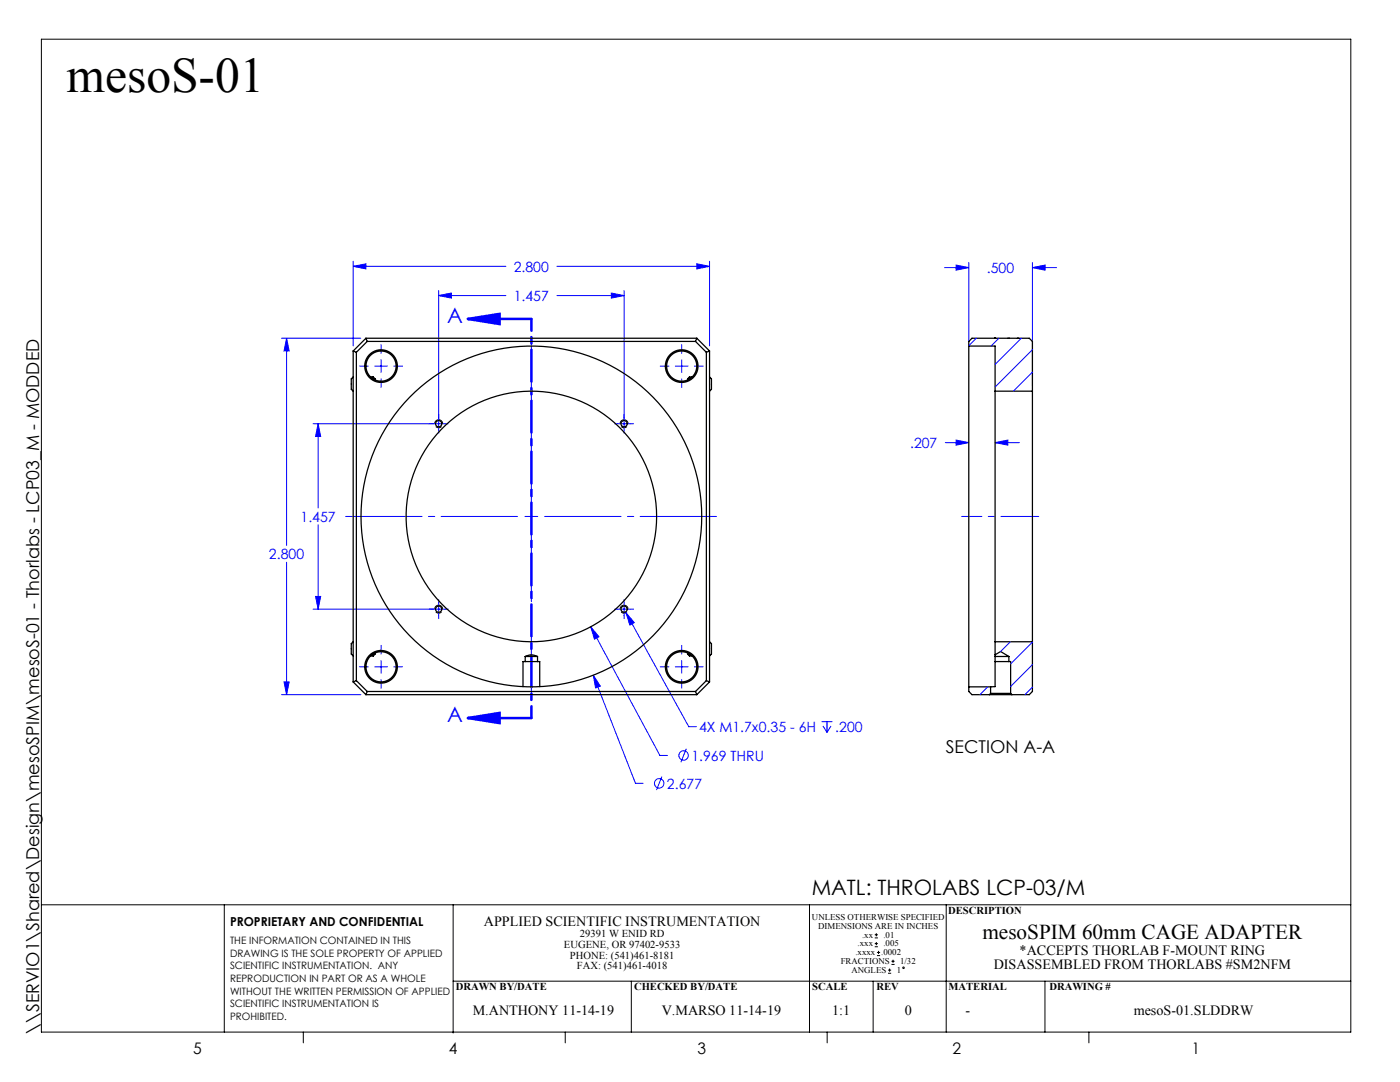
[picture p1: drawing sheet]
<svg xmlns="http://www.w3.org/2000/svg" width="279mm" height="216mm" viewBox="0 0 279 216" stroke-linecap="round" stroke-linejoin="round" font-family="sans-serif">
<g fill="none" stroke="#00f" stroke-width=".2">
<path d="M70.5 53.1l2.5-.5v1.1zM70.5 52.1v16.9M70.5 53.1h30.5M87.5 59l2.6-.5v1zM87.5 58v27.8M87.5 59h13.5M111.1 59h13.4M111.1 53.1h30.5M122 58.5l2.5 .5-2.5 .5zM124.5 58v27.8M139.1 52.6l2.5 .5-2.5 .6zM141.6 52.1v16.9"/>
<path d="M188.5 53.4h4.8M190.8 52.9l2.5 .5-2.5 .5zM193.3 52.4v15.6M206 53.4l2.6-.5v1zM206 52.4v24.6M206 53.4h4.9M56.2 67.5h15.8M57.2 67.5l.5 2.5h-1zM57.2 67.5v41.3M74.8 73.1h2.5M76 71.8v2.5M134.8 73.1h2.5"/>
<path d="M136 71.8v2.5M63.5 84.6l.5 2.5h-1zM63.5 84.6v16.8M88.8 84.6h-26.3M123.3 84.6h2.5M188.7 88.3h4.6M190.8 87.8l2.5 .5-2.5 .5zM198.6 88.3l2.5-.5v1zM198.6 88.3h4.8M57.2 112.2v26.4M63 119h1l-.5 2.6zM63.5 104.7v16.9"/>
<path d="M104.8 103.1h2.5M106 101.8v2.5M56.2 138.6h15.8M56.7 136.1h1l-.5 2.5zM74.8 133.1h2.5M76 131.8v2.5M87.5 120.3v2.5M88.8 121.6h-26.3M117.9 125.1l1.6 2-.9 .4zM117.9 125.1l13.8 25.6h1.5M118.4 134.7l1.4 2.2-.9 .4zM118.4 134.7l8.4 21.6h1.6"/>
<path d="M123.3 121.6h2.5M124.5 120.3v2.5M124.9 122.3l12.6 22.7h1.5M124.9 122.3l1.7 1.9-.9 .5zM134.8 133.1h2.5M136 131.8v2.5M132.1 155l-1.1 2.7M137 149.4l-1.1 2.7M164 144h2.1M164.2 144.9l.8 1.3M165 144v2.2M165.9 144.9l-.9 1.3"/>
<circle cx="131.6" cy="156.3" r=".94"/>
<circle cx="136.4" cy="150.7" r=".94"/>
</g>
<g fill="none" stroke="#000" stroke-width=".2">
<path d="M8.3 7.8h261.3v198.1h-261.3zM8.3 180.5h261.3M44.8 180.5v25.4M90.4 180.5v25.6M126 195.8v10.1M161.6 180.5v25.4M174.3 195.8v10.1M174.6 187.1h.6M174.6 186.5h.6M174.6 188.9h.6M174.6 188.3h.6M174.9 186.2v.6"/>
<path d="M174.9 188v.6M175 190.7h.6M175 190h.6M175.3 189.7v.7M177.2 194.2h.6M177.2 193.6h.6M177.5 193.3v.6M177.9 192.4h.6M177.9 191.8h.6M178.2 191.5v.6M188.8 180.5v25.4M208.5 195.8v10.1"/>
<path d="M269.6 195.8h-179.2M60.5 205.9v2.2M112.8 205.9v2.2M165.1 205.9v2.2M217.3 205.9v2.2"/>
<circle cx="180.3" cy="193.1" r=".16"/>
</g>
<path d="M93.4 63.6h12.7M93.4 63.6l6.3-1v2.1zM93.4 143.3h12.7M93.4 143.3l6.3-1v2z" fill="none" stroke="#00f" stroke-width=".5"/>
<path d="M87.5 83.8a.8 .8 0 0 1 .8 1.1 .8 .8 0 0 1-1.4 .1 .8 .8 0 0 1 .5-1.2h.1M124.5 83.8a.8 .8 0 0 1 .8 1.1 .8 .8 0 0 1-1.4 .1 .8 .8 0 0 1 .5-1.2h.1M87.5 120.8a.8 .8 0 0 1 .8 1.1 .8 .8 0 0 1-1.4 .1 .8 .8 0 0 1 .5-1.2h.1M124.5 120.8a.8 .8 0 0 1 .8 1.1 .8 .8 0 0 1-1.4 .1 .8 .8 0 0 1 .5-1.2h.1" fill="none" stroke="#000" stroke-width=".2" stroke-dasharray="1.3 .6" stroke-linecap="butt"/>
<path d="M207.3 103.1h-15.4" fill="none" stroke="#00f" stroke-width=".2" stroke-dasharray="15.2 1.3 1.3 1.3" stroke-dashoffset="7.7"/>
<path d="M106.1 63.6v79.7" fill="none" stroke="#00f" stroke-width=".5" stroke-dasharray="6.3 1.3 1.3 1.3" stroke-dashoffset="4"/>
<path d="M106 100.5v-32.7M106 105.6v32.7" fill="none" stroke="#00f" stroke-width=".2" stroke-dasharray="15.2 1.3 1.3 1.3" stroke-dashoffset=".8"/>
<path d="M103.5 103.1h-34.7" fill="none" stroke="#00f" stroke-width=".2" stroke-dasharray="15.2 1.3 1.3 1.3" stroke-dashoffset="-.2"/>
<path d="M108.6 103.1h34.5" fill="none" stroke="#00f" stroke-width=".2" stroke-dasharray="15.2 1.3 1.3 1.3" stroke-dashoffset="-.1"/>
<g fill="none" stroke="#00f" stroke-width=".2" stroke-dasharray="15.2 1.3 1.3 1.3">
<path d="M73.5 73.1h-1.7M76 70.5v-1.7M76 75.6v1.7M78.6 73.1h1.7M133.5 73.1h-1.7M136 70.5v-1.7M136 75.6v1.7M138.6 73.1h1.7M86.3 84.6h-.6M87.5 83.3v-.6M87.5 85.8v.6M88.8 84.6h.6"/>
<path d="M123.3 84.6h-.6M124.5 83.3v-.6M124.5 85.8v.6M125.8 84.6h.6M73.5 133.1h-1.7M76 130.5v-1.7M76 135.6v1.7M78.6 133.1h1.7M86.3 121.6h-.6M87.5 120.3v-.6M87.5 122.8v.6M88.8 121.6h.6"/>
<path d="M123.3 121.6h-.6M124.5 120.3v-.6M124.5 122.8v.6M125.8 121.6h.6M133.5 133.1h-1.7M136 130.5v-1.7M136 135.6v1.7M138.6 133.1h1.7"/>
</g>
<g fill="#00f">
<path d="M124.9 122.3l1.7 1.9-.9 .5z"/>
<path d="M93.4 63.6l6.3-1v2.1zM93.4 143.3l6.3-1v2z"/>
<path d="M87.5 59l2.6-.5v1zM122 58.5l2.5 .5-2.5 .5zM118.4 134.7l.5 2.6 .9-.4zM117.9 125.1l.7 2.4 .9-.4zM63.5 84.6l.5 2.5h-1zM63 119h1l-.5 2.6zM70.5 53.1l2.5-.5v1.1zM139.1 52.6l2.5 .5-2.5 .6zM56.7 136.1h1l-.5 2.5zM57.2 67.5l.5 2.5h-1zM206 53.4l2.6-.5v1zM190.8 52.9l2.5 .5-2.5 .5zM198.6 88.3l2.5-.5v1zM190.8 87.8l2.5 .5-2.5 .5z"/>
</g>
<g fill="none" stroke="#000" stroke-width=".25">
<path d="M70.5 75.2l-.4 .4v2.1l.4 .4M70.5 70v66.1M70.5 70l.6 .3M71.1 70.3v65.5M73 67.5h66.1M73 67.5l.3 .6M73 67.5l-2.5 2.5M73.3 68.1h65.5M73.3 68.1l-2.2 2.2M74 75.2h.5M74.5 75.2v.4M74.5 75.2l.4 .4v.2"/>
<path d="M137.6 75.2v.4M137.6 75.2l-.4 .4v.2M137.6 75.2h.5M138.8 68.1l2.2 2.2M139.1 67.5l-.3 .6M139.1 67.5l2.5 2.5M141 70.3v65.5M141.6 75.2l.4 .4v2.1l-.4 .4M141.6 70l-.6 .3M141.6 70v66.1M193.3 69.1v68M193.3 69.1v-1l.7-.6h11.4l.6 .6v10"/>
<path d="M193.3 69.1h5.3v9M198.5 67.5h.1M198.6 67.5h.1M198.6 78.1v50M198.6 78.1h7.4M198.7 67.5h.1M201.2 67.5h.1M201.4 67.5h.1M203.1 67.5h.1M203.3 67.5h.1M206 78.1v50M70.5 128l-.4 .4v2.1l.4 .4"/>
<path d="M70.5 136.1l2.5 2.5M71.1 135.8l-.6 .3M71.1 135.8l2.2 2.2M73 138.6h66.1M73.3 138l-.3 .6M73.3 138h65.5M74 130.9h.5M74.5 130.5v.4M74.9 130.3v.2l-.4 .4M104.8 131a2.45 2.45 0 0 1 2.5 0M104.8 131h2.5M104.8 132h2.5"/>
<path d="M104.8 132h-.4v5M104.8 131v1M107.3 132h.4v5M107.3 131v1M137.2 130.3v.2l.4 .4M137.6 130.5v.4M137.6 130.9h.5M138.8 138l.3 .6M141 135.8l.6 .3M141 135.8l-2.2 2.2M141.6 128l.4 .4v2.1l-.4 .4M141.6 136.1l-2.5 2.5"/>
<path d="M193.3 137.1v.9l.7 .6h3.4M193.3 137.1h4.4M197.4 138.6h4.5M197.7 138.4h4M197.7 138.4l-.3 .2M197.7 137.1v1.3M198.6 130.7l1.1-.7 1.6 1M198.6 131v6l-.9 .1M198.6 131h2.7M198.6 132h2.7M198.6 130.7v.3M198.6 128.1v2.6"/>
<path d="M198.6 128.1h7.4M201.3 132h.4v6.4M201.3 131v1M201.7 138.4l.2 .2M206 128.1v9.9l-.6 .6h-3.5"/>
<circle cx="76" cy="73.1" r="3.3"/>
<circle cx="76" cy="73.1" r="3"/>
<circle cx="136" cy="73.1" r="3.3"/>
<circle cx="136" cy="73.1" r="3"/>
<circle cx="87.5" cy="84.6" r=".63"/>
<circle cx="124.5" cy="84.6" r=".63"/>
<circle cx="106" cy="103.1" r="25"/>
<circle cx="106" cy="103.1" r="34"/>
<circle cx="76" cy="133.1" r="3.3"/>
<circle cx="76" cy="133.1" r="3"/>
<circle cx="87.5" cy="121.6" r=".63"/>
<circle cx="124.5" cy="121.6" r=".63"/>
<circle cx="136" cy="133.1" r="3"/>
<circle cx="136" cy="133.1" r="3.3"/>
</g>
<path d="M194.8 67.5l-1.5 1.5M199.3 67.5l-1.5 1.6M203.8 67.5l-5.2 5.2M206 69.8l-7.4 7.4M206 74.3l-3.8 3.8M197.1 137.1l-1.5 1.5M201.6 128.1l-1.9 1.9M206 128.1l-4.3 4.4M206 132.6l-4.3 4.4M206 137.1l-1.5 1.5" fill="none" stroke="#00f" stroke-width=".2"/>
<text font-size="9.9" x="13.3" y="18.4">mesoS-01</text>
<g font-size="4.2" fill="#00f">
<text x="89.3" y="64.4">A</text>
<text x="89.3" y="144">A</text>
</g>
<g font-size="4.2">
<text x="162" y="178.6">MATL: THROLABS LCP-03/M</text>
<text x="196.1" y="187.4">mesoSPIM 60mm CAGE ADAPTER</text>
</g>
<g font-size="3.5">
<text x="188.8" y="150.3">SECTION A-A</text>
<text x="7.8" y="206.3" transform="rotate(-90 7.8 206.3)">\\SERVIO1\Shared\Design\mesoSPIM\mesoS-01 - Thorlabs - LCP03_M - MODDED</text>
</g>
<g font-size="3.2">
<text x="38.5" y="210.3">5</text>
<text x="89.6" y="210.3">4</text>
<text x="139.2" y="210.3">3</text>
<text x="190.1" y="210.3">2</text>
<text x="237.9" y="210.3">1</text>
</g>
<g font-size="2.8" fill="#00f">
<text x="102.5" y="54.2">2.800</text>
<text x="197" y="54.5">.500</text>
<text x="102.5" y="60">1.457</text>
<text x="181.6" y="89.4">.207</text>
<text x="60" y="104.1">1.457</text>
<text x="53.7" y="111.6">2.800</text>
<text x="139.5" y="146.1">4X M1.7x0.35 - 6H</text>
<text x="166.7" y="146.1">.200</text>
<text x="138" y="151.8">1.969 THRU</text>
<text x="133.1" y="157.4">2.677</text>
</g>
<g font-size="2.8">
<text x="96.6" y="184.7">APPLIED SCIENTIFIC INSTRUMENTATION</text>
<text x="203.5" y="190.5">*ACCEPTS THORLAB F-MOUNT RING</text>
<text x="198.3" y="193.4">DISASSEMBLED FROM THORLABS #SM2NFM</text>
<text x="94.3" y="202.5">M.ANTHONY 11-14-19</text>
<text x="132.1" y="202.5">V.MARSO 11-14-19</text>
<text x="166.1" y="202.5">1:1</text>
<text x="180.6" y="202.5">0</text>
<text x="192.7" y="202.5">-</text>
<text x="226.3" y="202.5">mesoS-01.SLDDRW</text>
</g>
<text font-size="2.5" x="45.9" y="184.7">PROPRIETARY AND CONFIDENTIAL</text>
<g font-size="2.1">
<text x="189.2" y="182.3">DESCRIPTION</text>
<text x="112.6" y="189.1">EUGENE, OR 97402-9533</text>
<text x="113.7" y="191.3">PHONE: (541)461-8181</text>
<text x="115.7" y="187">29391 W ENID RD</text>
<text x="90.9" y="197.6">DRAWN BY/DATE</text>
<text x="115.1" y="193.4">FAX: (541)461-4018</text>
<text x="126.5" y="197.6">CHECKED BY/DATE</text>
<text x="162.1" y="197.6">SCALE</text>
<text x="174.9" y="197.6">REV</text>
<text x="189.3" y="197.6">MATERIAL</text>
<text x="209.4" y="197.6">DRAWING #</text>
</g>
<g font-size="2">
<text x="45.9" y="188.4">THE INFORMATION CONTAINED IN THIS</text>
<text x="45.9" y="190.9">DRAWING IS THE SOLE PROPERTY OF APPLIED</text>
<text x="45.9" y="193.4">SCIENTIFIC INSTRUMENTATION. ANY</text>
<text x="45.9" y="195.9">REPRODUCTION IN PART OR AS A WHOLE</text>
<text x="45.9" y="198.5">WITHOUT THE WRITTEN PERMISSION OF APPLIED</text>
<text x="45.9" y="201">SCIENTIFIC INSTRUMENTATION IS</text>
<text x="45.9" y="203.5">PROHIBITED.</text>
</g>
<g font-size="1.8">
<text x="162" y="183.6">UNLESS OTHERWISE SPECIFIED</text>
<text x="163.3" y="185.3">DIMENSIONS ARE IN INCHES</text>
<text x="170.7" y="190.6">.xxxx .0002</text>
<text x="171.2" y="188.8">.xxx</text>
<text x="172" y="187.1">.xx</text>
<text x="176.3" y="187.1">.01</text>
<text x="176.3" y="188.8">.005</text>
<text x="167.8" y="192.4">FRACTIONS</text>
<text x="169.9" y="194.1">ANGLES</text>
<text x="179" y="194.1">1</text>
<text x="179.6" y="192.4">1/32</text>
</g>
</svg>
